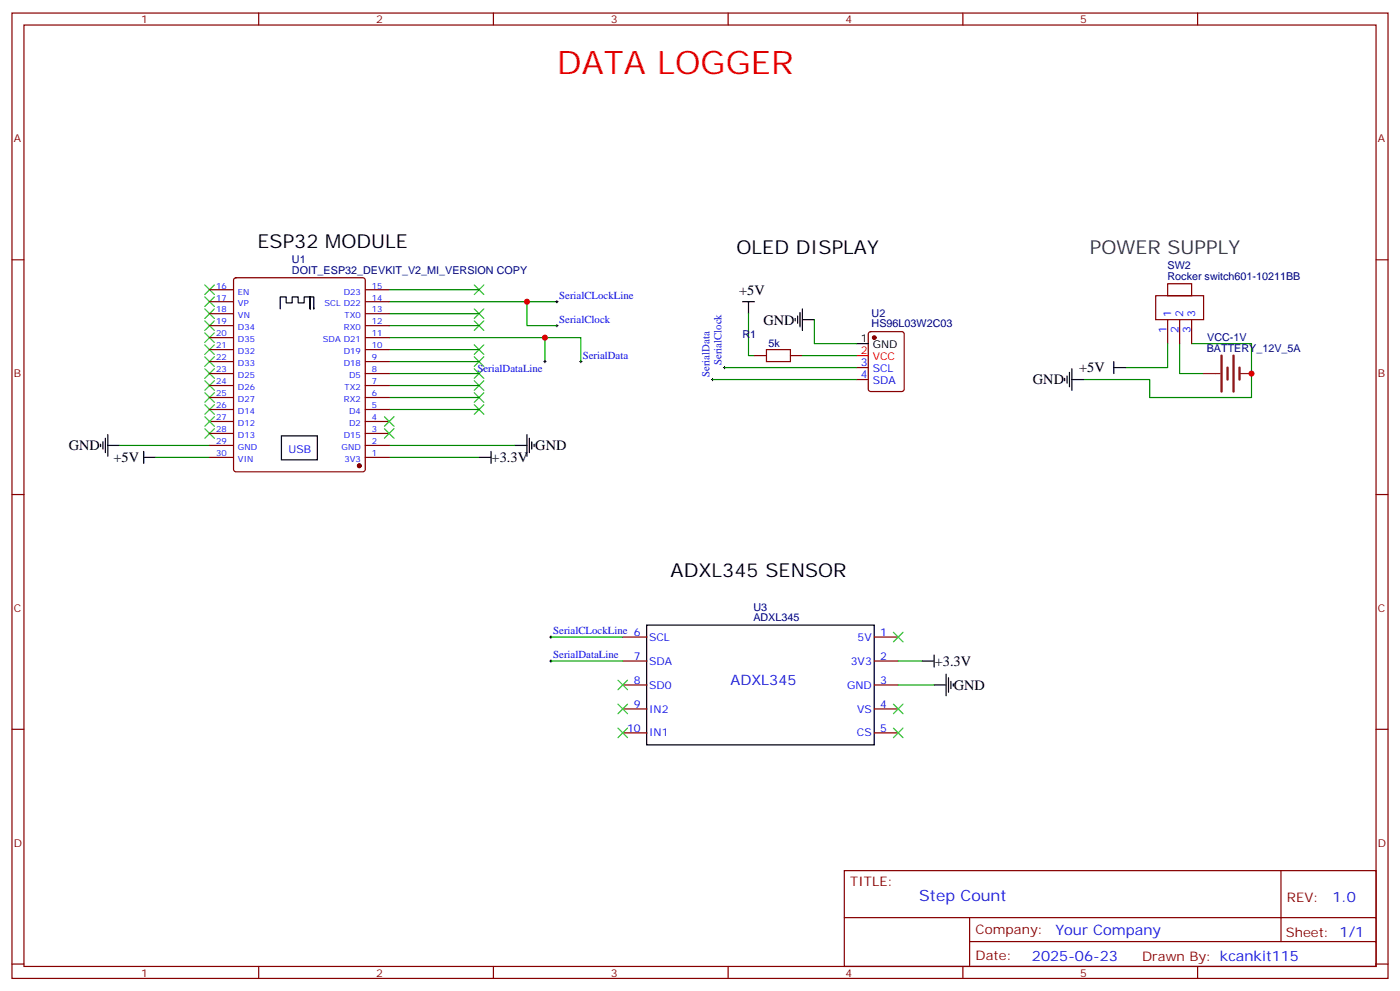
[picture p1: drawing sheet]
<svg xmlns="http://www.w3.org/2000/svg" width="412mm" height="292mm" viewBox="0 0 412 292" stroke-linecap="round" stroke-linejoin="round" font-family="sans-serif">
<g fill="none" stroke="#870000" stroke-width=".35">
<path d="M3.5 3.8h405.4v284.4h-405.4zM7.1 7.4h398.2v277.3h-398.2zM76.2 3.8v3.6M145.3 3.8v3.6M214.5 3.8v3.6M283.6 3.8v3.6M352.8 3.8v3.6M3.5 76.5h3.6M405.3 76.5h3.6M222.2 104.7h3.6M232.8 104.7h3.6M3.5 145.7h3.6"/>
<path d="M405.3 145.7h3.6M3.5 214.8h3.6M405.3 214.8h3.6M248.7 256.4h156.6v28.3h-156.6zM377.3 256.5v20.8M248.7 270.3h156.5M285.6 277.3h119.6M285.6 270.3v14.1M3.5 284h3.6M76.2 284.7v3.5M145.3 284.7v3.5M214.5 284.7v3.5"/>
<path d="M283.6 284.7v3.5M352.8 284.7v3.5M405.3 284h3.6"/>
</g>
<g fill="none" stroke="#3c3" stroke-width=".35">
<path d="M60.3 98l2.8 2.9M60.3 94.5l2.8 2.8M60.3 91l2.8 2.8M60.3 87.5l2.8 2.8M60.3 83.9l2.8 2.8M63.1 98l-2.8 2.9M63.1 94.5l-2.8 2.8M63.1 91l-2.8 2.8M63.1 87.5l-2.8 2.8M63.1 83.9l-2.8 2.8M139.7 94.5l2.8 2.8M139.7 91l2.8 2.8"/>
<path d="M139.7 83.9l2.8 2.8M142.5 94.5l-2.8 2.8M142.5 91l-2.8 2.8M142.5 83.9l-2.8 2.8M60.3 119.2l2.8 2.8M60.3 115.7l2.8 2.8M60.3 112.1l2.8 2.9M60.3 108.6l2.8 2.8M60.3 105.1l2.8 2.8M60.3 101.6l2.8 2.8M63.1 119.2l-2.8 2.8M63.1 115.7l-2.8 2.8"/>
<path d="M63.1 112.1l-2.8 2.9M63.1 108.6l-2.8 2.8M63.1 105.1l-2.8 2.8M63.1 101.6l-2.8 2.8M139.7 119.2l2.8 2.8M139.7 115.7l2.8 2.8M139.7 112.1l2.8 2.9M139.7 108.6l2.8 2.8M139.7 105.1l2.8 2.8M139.7 101.6l2.8 2.8M142.5 119.2l-2.8 2.8M142.5 115.7l-2.8 2.8"/>
<path d="M142.5 112.1l-2.8 2.9M142.5 108.6l-2.8 2.8M142.5 105.1l-2.8 2.8M142.5 101.6l-2.8 2.8M60.3 126.3l2.8 2.8M63.1 126.3l-2.8 2.8"/>
</g>
<g fill="none" stroke="#000" stroke-width=".35">
<path d="M218.7 88.9h3.5M220.5 88.9v3.5M234.2 93.8v.7M234.9 93.1v2.1M235.7 92v4.3M236.4 94.2h3.5M236.4 91v6.3M29.6 130.8v.8M30.3 130.1v2.2M31 129.1v4.2M31.7 131.2h3.6M31.7 128v6.4"/>
<path d="M42.3 134.7h3.6M42.3 133v3.5M151.7 131.2h3.5M155.2 128v6.4M155.9 129.1v4.2M156.6 130.1v2.2M157.3 130.8v.8"/>
</g>
<g fill="none" stroke="#008700" stroke-width=".35">
<path d="M114.7 99.4h45.8v7.1M114.7 85.3h26.4M114.7 88.9h49.3M114.7 92.4h26.4M114.7 95.9h26.4M220.5 92.4v12.3h1.7M114.7 103h26.4M114.7 106.5h26.4M114.7 110h26.4M114.7 113.6h26.4M114.7 117.1h26.4M35.3 131.2h26.4"/>
<path d="M45.9 134.7h15.8M114.7 134.7h26.4M114.7 131.2h37M114.7 120.6h26.4"/>
</g>
<path d="M225.8 103h7v3.5h-7z" fill="none" stroke="#a10000" stroke-width=".35"/>
<circle cx="105.8" cy="137.2" r=".53" fill="#870000" stroke="#000" stroke-width=".35"/>
<g fill="none" stroke="#870000" stroke-width=".35">
<path d="M61.7 99.4h7.1M61.7 95.9h7.1M61.7 92.4h7.1M61.7 88.9h7.1M61.7 85.3h7.1M69 82l.5-.2h37.4l.5 .2 .2 .5v55.8l-.2 .5-.5 .2h-37.4l-.5-.3-.2-.4v-55.8zM107.6 99.4h7.1M107.6 95.9h7.1M107.6 92.4h7.1M107.6 88.9h7.1M107.6 85.3h7.1M256 97.9l.5-.2h9.1l.7 .4v16.5l-.4 .7h-9.4l-.7-.4v-16.5z"/>
<path d="M340.4 87.1h14.1v7.1h-14.1zM344 83.6h7v3.5h-7zM344 94.2v7M347.5 94.2v7M351 94.2v7M61.7 117.1h7.1M61.7 113.6h7.1M61.7 110h7.1M61.7 106.5h7.1M61.7 103h7.1M107.6 117.1h7.1M107.6 113.6h7.1"/>
<path d="M107.6 110h7.1M107.6 106.5h7.1M107.6 103h7.1M252.2 108.3h3.6M252.2 111.8h3.6M61.7 134.7h7.1M61.7 131.2h7.1M61.7 127.7h7.1M61.7 124.1h7.1M61.7 120.6h7.1M107.6 134.7h7.1M107.6 131.2h7.1"/>
<path d="M107.6 127.7h7.1M107.6 124.1h7.1M107.6 120.6h7.1M183.4 187.6h7.1M183.4 194.7h7.1M257.5 187.6h7.1M257.5 194.7h7.1M183.4 201.8h7.1M183.4 208.8h7.1M183.4 215.9h7.1M257.5 201.8h7.1M257.5 208.8h7.1"/>
<path d="M257.5 215.9h7.1"/>
</g>
<g fill="#870000" stroke="#870000" stroke-width=".35">
<circle cx="105.8" cy="137.2" r=".53"/>
<circle cx="257.5" cy="99.4" r=".53"/>
</g>
<g fill="none" stroke="#000" stroke-width=".35">
<path d="M82.5 91v-3.5h1.8v1.7h1.8v-1.7h1.7v1.7h1.8v-1.7h1.8v3.5M91.4 87.5h1v3.5v-.4M252.2 101.2h3.6M313.6 111.4v.7M314.3 110.7v2.2M315 109.7v4.2M315.7 111.8h3.6M315.7 108.6v6.4M328.1 108.3h3.5M328.1 106.5v3.5M82.9 128.4h10.6v7h-10.6zM141.1 134.7h3.5"/>
<path d="M144.6 133v3.5M190.5 184.1h67v35.3h-67zM271.6 194.7h3.6M275.2 192.9v3.6M278.7 198.6v6.3M279.4 199.6v4.3M275.2 201.8h3.5M280.1 200.7v2.1M280.8 201.4v.7"/>
</g>
<path d="M252.2 104.7h3.6" fill="none" stroke="#f00" stroke-width=".35"/>
<g fill="none" stroke="#008700" stroke-width=".35">
<path d="M155.2 88.9v7h8.8M160.5 99.4h10.6v7.1M239.9 94.2v7h12.3M209.9 111.8h42.3M213.4 108.3h38.8M236.4 104.7h15.8M344 101.2v7.1h-12.4M347.5 101.2v8.8h7M351 101.2h17.7v15.9h-30v-5.3h-19.4M162.3 194.7h21.1M162.3 187.6h21.1M264.6 194.7h7"/>
<path d="M264.6 201.8h10.6"/>
</g>
<g fill="none" stroke="#000" stroke-width=".29">
<path d="M163.7 95.9h.7M163.7 88.9h.7M164 88.5v.7M164 95.6v.7M160.2 106.5h.7M160.5 106.2v.7M170.7 106.5h.7M171.1 106.2v.7M209.5 111.8h.8M209.9 111.4v.7M213.1 108.3h.7M213.4 107.9v.7"/>
<path d="M161.9 187.6h.7M161.9 194.7h.7M162.3 187.3v.7M162.3 194.3v.8"/>
</g>
<path d="M359.8 104.7v10.6M361.6 108.3v3.5M363.4 104.7v10.6M365.1 108.3v3.5" fill="none" stroke="#8c2424" stroke-width=".71"/>
<path d="M354.5 110h5M365.1 110h3.6" fill="none" stroke="#8c2424" stroke-width=".35"/>
<g fill="none" stroke="#3c3" stroke-width=".35">
<path d="M60.3 122.7l2.8 2.9M63.1 122.7l-2.8 2.9M113.2 122.7l2.9 2.9M113.2 126.3l2.9 2.8M116.1 122.7l-2.9 2.9M116.1 126.3l-2.9 2.8M263.2 186.2l2.8 2.9M266 186.2l-2.8 2.9M182 200.3l2.9 2.9M182 207.4l2.9 2.8M182 214.5l2.9 2.8M184.9 200.3l-2.9 2.9"/>
<path d="M184.9 207.4l-2.9 2.8M184.9 214.5l-2.9 2.8M263.2 207.4l2.8 2.8M263.2 214.5l2.8 2.8M266 207.4l-2.8 2.8M266 214.5l-2.8 2.8"/>
</g>
<g fill="#c00">
<circle cx="368.7" cy="110" r=".88"/>
<circle cx="155.2" cy="88.9" r=".88"/>
<circle cx="160.5" cy="99.4" r=".88"/>
</g>
<text font-size="9.5" fill="#f00" x="164" y="21.8">DATA LOGGER</text>
<g font-size="5.6">
<text x="75.8" y="73">ESP32 MODULE</text>
<text x="217" y="74.8">OLED DISPLAY</text>
<text x="197.6" y="170">ADXL345 SENSOR</text>
</g>
<text font-size="5.6" fill="#333" x="321" y="74.8">POWER SUPPLY</text>
<text font-size="4.6" fill="#00f" x="270.8" y="265.5">Step Count</text>
<g font-size="4.2">
<text x="217.7" y="86.8">+5V</text>
<text x="224.9" y="95.6">GND</text>
<text x="304.3" y="113.2">GND</text>
<text x="317.9" y="109.7">+5V</text>
<text x="20.3" y="132.6">GND</text>
<text x="33.4" y="136.1">+5V</text>
<text x="144.8" y="136.2">+3.3V</text>
<text x="157.7" y="132.7">GND</text>
<text x="275.3" y="196.2">+3.3V</text>
<text x="281" y="203.2">GND</text>
</g>
<g font-size="4.2" fill="#00f">
<text x="215.2" y="201.8">ADXL345</text>
<text x="392.5" y="265.7">1.0</text>
<text x="310.9" y="275.3">Your Company</text>
<text x="304" y="283.1">2025-06-23</text>
</g>
<g font-size="3.9" fill="#800">
<text x="250.5" y="261">TITLE:</text>
<text x="379.1" y="265.7">REV:</text>
<text x="287.4" y="275.2">Company:</text>
<text x="378.7" y="275.8">Sheet: 1/1</text>
<text x="287.4" y="282.9">Date:</text>
<text x="336.4" y="283">Drawn By: kcankit115</text>
</g>
<g font-size="3.2" fill="#800">
<text x="41.6" y="6.8">1</text>
<text x="110.8" y="6.8">2</text>
<text x="179.9" y="6.8">3</text>
<text x="249.1" y="6.8">4</text>
<text x="318.2" y="6.8">5</text>
<text x="4.1" y="41.9">A</text>
<text x="405.9" y="41.9">A</text>
<text x="4.1" y="111.1">B</text>
<text x="405.9" y="111.1">B</text>
<text x="4.1" y="180.2">C</text>
<text x="405.9" y="180.2">C</text>
<text x="4.1" y="249.4">D</text>
<text x="405.9" y="249.4">D</text>
<text x="41.6" y="287.7">1</text>
<text x="110.8" y="287.7">2</text>
<text x="179.9" y="287.7">3</text>
<text x="249.1" y="287.7">4</text>
<text x="318.2" y="287.7">5</text>
</g>
<g font-size="3.2" fill="#000080">
<text x="86" y="77.5">U1</text>
<text x="86" y="80.8">DOIT_ESP32_DEVKIT_V2_MI_VERSION COPY</text>
<text x="343.9" y="82.5">Rocker switch601-10211BB</text>
<text x="343.9" y="79.3">SW2</text>
<text x="256.8" y="93.4">U2</text>
<text x="218.7" y="99.4">R1</text>
<text x="256.8" y="96.4">HS96L03W2C03</text>
<text x="355.6" y="100.5">VCC-1V</text>
<text x="226.3" y="102.3">5k</text>
<text x="355.5" y="103.7">BATTERY_12V_5A</text>
<text x="221.9" y="179.9">U3</text>
<text x="221.9" y="183">ADXL345</text>
</g>
<g font-size="3.2" fill="#00f">
<text x="164.7" y="88">SerialCLockLine</text>
<text x="164.7" y="95">SerialClock</text>
<text x="345" y="93.5" transform="rotate(-90 345 93.5)">1</text>
<text x="348.5" y="93.5" transform="rotate(-90 348.5 93.5)">2</text>
<text x="352.1" y="93.5" transform="rotate(-90 352.1 93.5)">3</text>
<text x="343.6" y="97.9" transform="rotate(-90 343.6 97.9)">1</text>
<text x="347.1" y="97.9" transform="rotate(-90 347.1 97.9)">2</text>
<text x="350.7" y="97.9" transform="rotate(-90 350.7 97.9)">3</text>
<text x="171.7" y="105.6">SerialData</text>
<text x="212.5" y="107.6" transform="rotate(-90 212.5 107.6)">SerialClock</text>
<text x="253.6" y="107.9">3</text>
<text x="140.7" y="109.6">SerialDataLine</text>
<text x="209" y="111.1" transform="rotate(-90 209 111.1)">SerialData</text>
<text x="253.6" y="111.4">4</text>
<text x="257.1" y="109.7">SCL</text>
<text x="257.1" y="113.2">SDA</text>
<text x="85" y="133.3">USB</text>
<text x="163" y="186.8">SerialCLockLine 6</text>
<text x="191.2" y="188.7">SCL</text>
<text x="252.6" y="188.7">5V</text>
<text x="259.3" y="187.3">1</text>
<text x="163" y="193.8">SerialDataLine</text>
<text x="186.7" y="194.3">7</text>
<text x="191.2" y="195.8">SDA</text>
<text x="250.6" y="195.8">3V3</text>
<text x="259.3" y="194.3">2</text>
<text x="186.7" y="201.4">8</text>
<text x="191.2" y="202.8">SD0</text>
<text x="249.5" y="202.8">GND</text>
<text x="259.3" y="201.4">3</text>
<text x="186.7" y="208.5">9</text>
<text x="191.2" y="209.9">IN2</text>
<text x="252.5" y="209.9">VS</text>
<text x="259.3" y="208.5">4</text>
<text x="184.7" y="215.5">10</text>
<text x="259.3" y="215.5">5</text>
<text x="191.2" y="216.9">IN1</text>
<text x="252.4" y="216.9">CS</text>
</g>
<g font-size="3.2">
<text x="253.6" y="100.9">1</text>
<text x="257.1" y="102.6">GND</text>
</g>
<g font-size="3.2" fill="#f00">
<text x="253.6" y="104.4">2</text>
<text x="257.1" y="106.2">VCC</text>
</g>
<g font-size="2.5" fill="#00f">
<text x="63.7" y="85">16</text>
<text x="63.7" y="88.5">17</text>
<text x="70.1" y="86.7">EN</text>
<text x="101.3" y="86.7">D23</text>
<text x="109.5" y="88.5">14</text>
<text x="109.5" y="85">15</text>
<text x="63.7" y="92">18</text>
<text x="63.7" y="95.6">19</text>
<text x="70.1" y="90.3">VP</text>
<text x="70.1" y="93.8">VN</text>
<text x="95.6" y="90.3">SCL D22</text>
<text x="101.5" y="93.8">TX0</text>
<text x="109.5" y="95.6">12</text>
<text x="109.5" y="92">13</text>
<text x="63.7" y="99.1">20</text>
<text x="70.1" y="97.3">D34</text>
<text x="70.1" y="100.9">D35</text>
<text x="95.1" y="100.9">SDA D21</text>
<text x="101.3" y="97.3">RX0</text>
<text x="109.5" y="99.1">11</text>
<text x="63.7" y="106.2">22</text>
<text x="63.7" y="102.6">21</text>
<text x="70.1" y="107.9">D33</text>
<text x="70.1" y="104.4">D32</text>
<text x="101.3" y="107.9">D18</text>
<text x="101.3" y="104.4">D19</text>
<text x="109.5" y="106.2">9</text>
<text x="109.5" y="102.6">10</text>
<text x="63.7" y="113.2">24</text>
<text x="63.7" y="109.7">23</text>
<text x="70.1" y="111.4">D25</text>
<text x="102.8" y="111.4">D5</text>
<text x="109.5" y="113.2">7</text>
<text x="109.5" y="109.7">8</text>
<text x="63.7" y="116.7">25</text>
<text x="70.1" y="118.5">D27</text>
<text x="70.1" y="115">D26</text>
<text x="101.3" y="118.5">RX2</text>
<text x="101.5" y="115">TX2</text>
<text x="109.5" y="116.7">6</text>
<text x="63.7" y="123.8">27</text>
<text x="63.7" y="120.3">26</text>
<text x="70.1" y="125.6">D12</text>
<text x="70.1" y="122">D14</text>
<text x="102.8" y="125.6">D2</text>
<text x="102.8" y="122">D4</text>
<text x="109.5" y="123.8">4</text>
<text x="109.5" y="120.3">5</text>
<text x="63.7" y="130.8">29</text>
<text x="63.7" y="127.3">28</text>
<text x="70.1" y="129.1">D13</text>
<text x="101.3" y="129.1">D15</text>
<text x="109.5" y="130.8">2</text>
<text x="109.5" y="127.3">3</text>
<text x="63.7" y="134.4">30</text>
<text x="70.1" y="136.1">VIN</text>
<text x="70.1" y="132.6">GND</text>
<text x="100.6" y="132.6">GND</text>
<text x="101.5" y="136.1">3V3</text>
<text x="109.5" y="134.4">1</text>
</g>
</svg>
